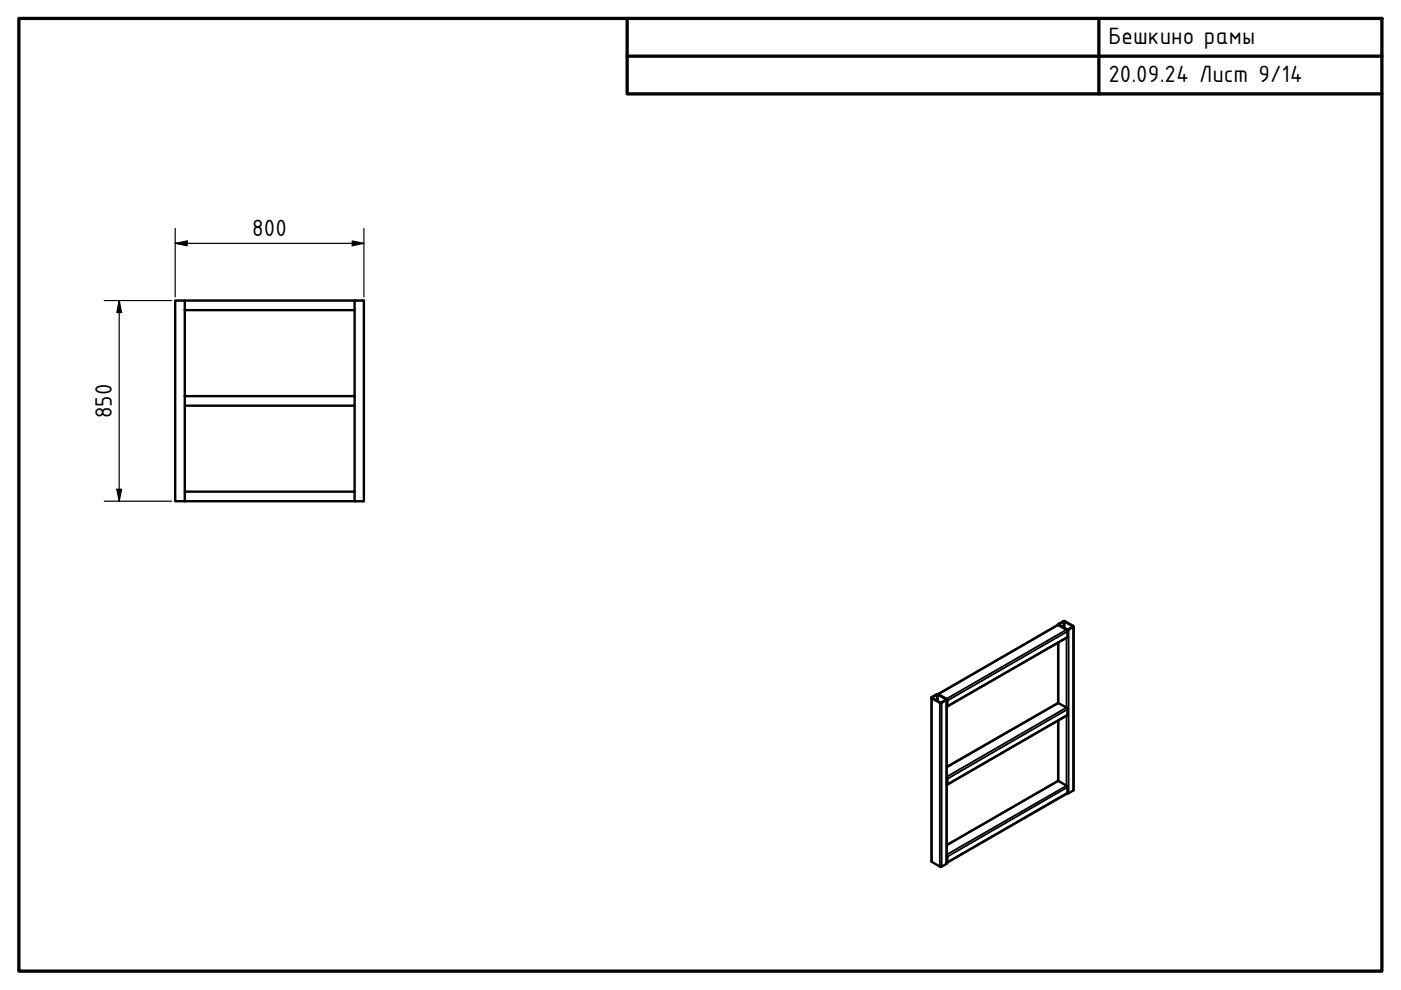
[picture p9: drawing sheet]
<svg xmlns="http://www.w3.org/2000/svg" width="297mm" height="210mm" viewBox="0 0 297 210" stroke-linecap="round" stroke-linejoin="round" font-family="sans-serif">
<!-- layer: Visible (ISO) -->
<g fill="none" stroke="#000" stroke-width=".51">
<path d="M39.2 63.7h-2.1v42.6h2.1M39.2 65.8v-2.1h36v2.1M39.2 65.8v18.2M39.2 65.8h36M75.2 63.7h2v42.6h-38M75.2 65.8v18.2M39.2 84v2h36v-2M39.2 86v18.2M39.2 84h36M75.2 86v18.2M39.2 106.3v-2.1h36v2.1M224.3 132.4v.1"/>
<path d="M224.3 136.2v12.8M224.4 132.5l-.1-.2 1.2-.6h.3l1.8 1.1-.1 .1-.9 .6h-.5M224.4 132.5l-25.5 14.7M224.4 132.5l1.7 1M224.5 132.4l1.2-.7 1.8 1.1v.1l-1.2 .5zM226.1 133.5l.2 .3v1.4l-25.5 14.6M227.6 132.8v34.7l-1.1 .7h-.2M197.5 147.8l1.3-.6 1.9 1v.2l-1.1 .7h-.3l-1.8-1zM197.5 147.9v34.8l1.8 1h.3l1.1-.6v-34.8M197.6 147.9l1.2-.7 1.8 1.2-1.1 .6zM200.7 148.2l.2 .2v1.4l-.2 .1M200.7 148.4v1.3"/>
<path d="M224.3 152.8v12.8M200.7 164.9v1.3M200.7 162.6l23.6-13.6 1.8 1 .2 .3v1.4l-25.5 14.7M200.7 164.8l.2 .1v1.5h-.2M226.3 168.2v-1.4l-.1-.2-1.9-1-23.6 13.6M226.3 168.2l-25.5 14.7M200.7 181.5v1.3M200.7 181.3l.2 .2v1.4h-.2"/>
</g>
<!-- layer: Visible Narrow (ISO) -->
<g fill="none" stroke="#000" stroke-width=".38">
<path d="M224.4 136.2v12.9l-23.7 13.6M224.4 132.5l-25.5 14.7M224.5 132.4h.1M225.5 131.8v1.2M225.7 131.8v1.3M226.1 135.2v14.8l-25.4 14.7M226.1 133.5l-25.4 14.7M226.3 133.9l-25.4 14.7M226.3 135l-25.4 14.7M226.6 133.5v34.7M227.4 132.8v.1M227.5 132.9v34.7"/>
<path d="M197.5 148.1v34.6M197.7 147.9v.1M198.6 147.3v1.3M198.9 147.3v1.4M199.3 149v34.7M199.6 149v34.7M200.5 148.2v.2M200.7 148.4v34.8M200.7 149.6h.1M224.4 152.8v12.8l-23.7 13.6M226.1 151.8v14.8l-25.4 14.6M226.3 151.5l-25.4 14.8"/>
<path d="M226.3 150.4l-25.4 14.7M200.7 166.2h.1M226.3 166.9l-25.4 14.7M226.3 168.1l-25.4 14.7M200.7 182.7h.1"/>
</g>
<!-- layer: Border (ISO) -->
<path d="M4 3.9h289v202h-289zM133 3.9v16h160M133 11.9h160M233 3.9v16" fill="none" stroke="#000" stroke-width=".7"/>
<!-- layer: Dimension (ISO) -->
<path d="M37.1 51.6l2.6-.5v1zM37.1 51.6h40.1M37.1 48.4v14.6M74.7 51.1l2.5 .5-2.5 .5zM77.2 48.4v14.6M22.1 63.7h14.3M25.3 63.7l.5 2.6h-1zM25.3 63.7v42.6M22.1 106.3h14.3M24.8 103.7h1l-.5 2.6z" fill="none" stroke="#000" stroke-width=".25"/>
<path d="M37.1 51.6l2.6-.5v1zM74.7 51.1l2.5 .5-2.5 .5zM25.3 63.7l.5 2.6h-1zM24.8 103.7h1l-.5 2.6z" fill="#000"/>
<g font-size="5.4">
<text x="235" y="9.4">Бешкино рамы</text>
<text x="235" y="17.4">20.09.24 Лист 9/14</text>
<text x="53.5" y="50">800</text>
<text x="23.7" y="88.7" transform="rotate(-90 23.7 88.7)">850</text>
</g>
</svg>
